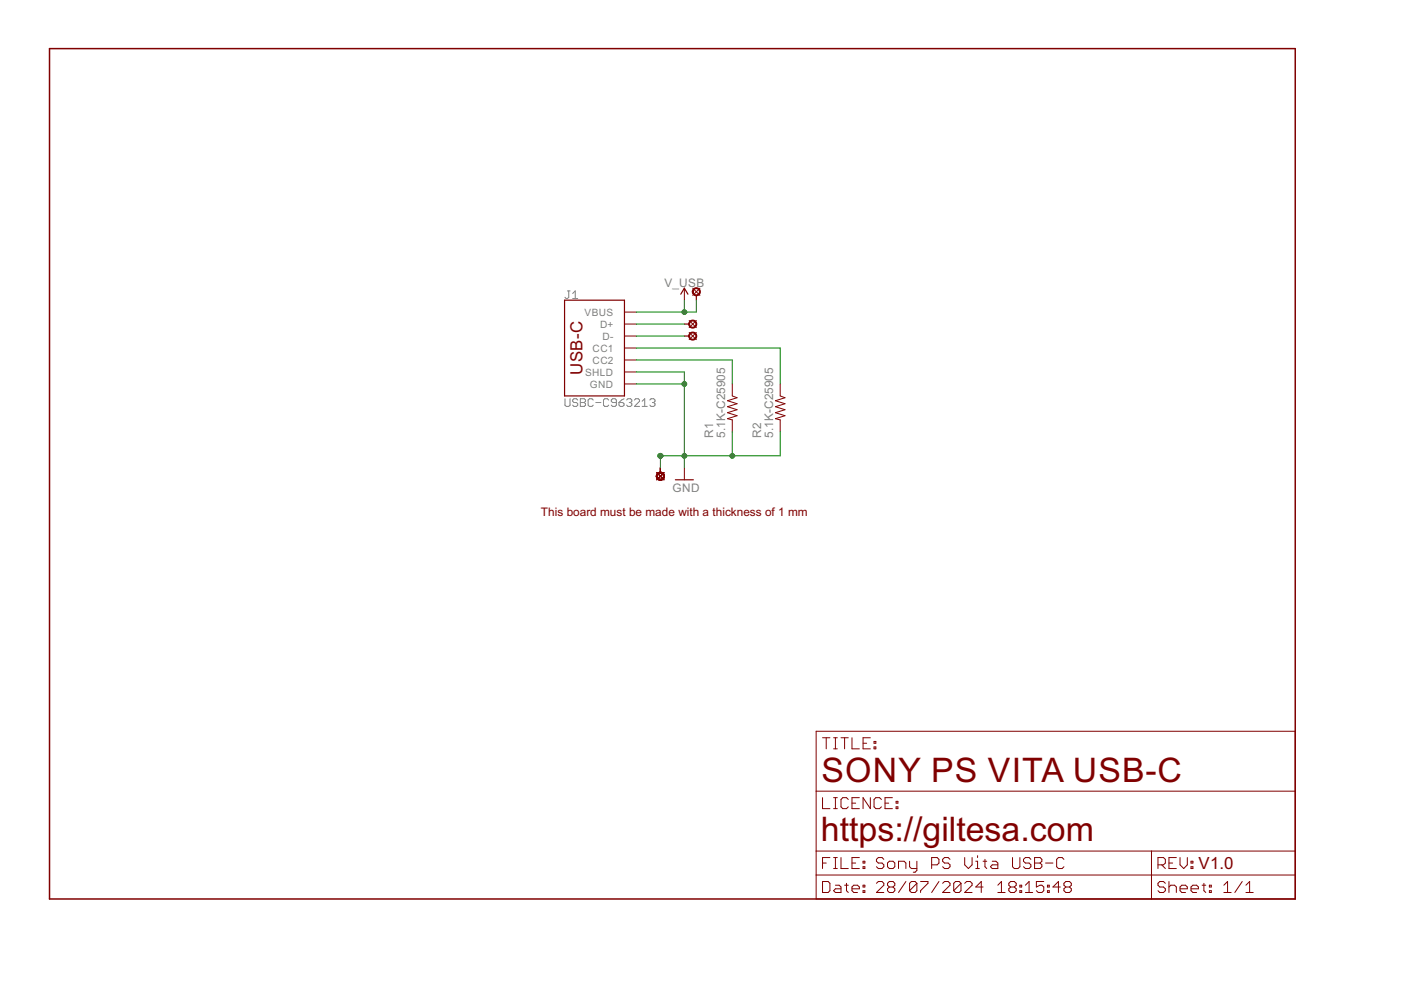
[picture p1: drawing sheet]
<svg xmlns="http://www.w3.org/2000/svg" width="297mm" height="210mm" viewBox="0 0 297 210" stroke-linecap="round" stroke-linejoin="round" font-family="sans-serif">
<g fill="none" stroke="#808080" stroke-width=".21">
<path d="M120.3 61.7h.6M120.6 61.7v1.3l-.3 .3h-.2l-.3-.3M121.4 63.3h1.1M121.4 62.2l.6-.5v1.6M119.8 84.5v1.4l.3 .3h.5l.3-.3v-1.4M122.5 84.8l-.3-.3h-.5l-.3 .3v.3l.3 .2h.5l.3 .3v.3l-.3 .3h-.5l-.3-.3M123 84.5h.9l.2 .3v.3l-.2 .2 .2 .3v.3l-.2 .3h-.9zM123 85.3h.9M125.8 84.8l-.3-.3h-.5l-.3 .3v1.1l.3 .3h.5l.3-.3M126.3 85.3h1.1M129.1 84.8l-.3-.3h-.6l-.2 .3v1.1l.2 .3h.6l.3-.3M130.7 85.3h-.8l-.3-.2v-.3l.3-.3h.5l.3 .3v1.1l-.3 .3h-.5l-.3-.3"/>
<path d="M131.2 85.3h.8l.3 .3v.3l-.3 .3h-.5l-.3-.3zM132.3 84.5l-1.1 .8M132.9 84.8l.2-.3h.6l.3 .3v.3l-.3 .2M133.4 85.3h.3M133.7 85.3l.3 .3v.3l-.3 .3h-.6l-.2-.3M134.5 84.8l.3-.3h.5l.3 .3v.3l-1.1 1.1h1.1M136.1 86.2h1.1M136.1 85.1l.6-.6v1.7M137.8 84.8l.2-.3h.6l.3 .3v.3l-.3 .2M138.3 85.3h.3M138.6 85.3l.3 .3v.3l-.3 .3h-.6l-.2-.3"/>
</g>
<path d="M10.5 10.3h264.1v180.3h-264.1z" fill="none" stroke="#800000" stroke-width=".32"/>
<g fill="none" stroke="#800000" stroke-width=".21">
<path d="M132.4 66.2h2.5M132.4 73.8h2.5M132.4 68.7h2.5M132.4 71.2h2.5M132.4 76.3h2.5M132.4 78.9h2.5M145.1 61.1v2.5M146.1 67.9l1.5 1.6M146.1 70.5l1.5 1.5M146.9 61.1l1.5 1.5M147.6 67.9l-1.5 1.6M147.6 70.5l-1.5 1.5"/>
<path d="M148.4 61.1l-1.5 1.5M132.4 81.4h2.5M145.1 99.2v2.5M155.3 81.4v2.5l1 .4-2.1 .7 2.1 .6-2.1 .6 2.1 .7-2.1 .6 2.1 .6-2.1 .7 1.1 .2v2.6M165.4 81.4v2.5l1 .4-2 .7 2 .6-2 .6 2 .7-2 .6 2 .6-2 .7 1 .2v2.6M139.3 100.2l1.5 1.5M140.8 100.2l-1.5 1.5M173 155h101.6v35.6h-101.6zM174.4 156.4h1.6M175.2 156.4v2.4M176.7 156.4h.8M176.7 158.8h.8"/>
<path d="M177.1 156.4v2.4M178.3 156.4h1.6M179.1 156.4v2.4M180.6 156.4v2.4h1.6M183 157.6h.7M184.5 156.4h-1.5v2.4h1.5M185.3 158.4h.4v.4h-.4zM185.3 157.2h.4v.4h-.4zM173 167.7h101.6M174.4 169.1v2.3h1.6M176.7 171.4h.8M176.7 169.1h.8"/>
<path d="M177.1 169.1v2.3M179.9 169.5l-.4-.4h-.8l-.4 .4v1.6l.4 .3h.8l.4-.3M180.6 170.3h.8M182.2 169.1h-1.6v2.3h1.6M184.5 169.1v2.3l-1.5-2.3v2.3M186.9 169.5l-.4-.4h-.8l-.4 .4v1.6l.4 .3h.8l.4-.3M187.6 170.3h.8M189.2 169.1h-1.6v2.3h1.6M190 171.1h.4v.3h-.4zM190 169.9h.4v.4h-.4zM173 180.4h101.6M173 185.5h101.6"/>
<path d="M174.4 186.9h1.2l.4 .4v1.5l-.4 .4h-1.2zM174.4 183h.8M176 181.8h-1.6v2.3M176.7 181.8h.8M176.7 184.1h.8M177.1 187.7h.8l.4 .4v1.1h-1.2l-.4-.4 .4-.4h1.2M177.1 181.8v2.3M178.3 181.8v2.3h1.6M179.1 187.7h.8M179.5 187.3v1.5l.4 .4M180.6 188.4h1.6v-.3l-.4-.4h-.8l-.4 .4v.7l.4 .4h.8M180.6 183h.8"/>
<path d="M182.2 181.8h-1.6v2.3h1.6M183 188.8h.4v.4h-.4zM183 187.7h.4v.4h-.4zM183 182.6h.4v.4h-.4zM183 183.8h.4v.3h-.4zM185.8 187.3l.4-.4h.8l.4 .4v.4l-1.6 1.5h1.6M187.4 182.2l-.4-.4h-.8l-.4 .4v.4l.4 .4h.8l.4 .4v.4l-.4 .3h-.8l-.4-.3M188.2 183l.4-.4h.7l.4 .4v.8l-.4 .3h-.7l-.4-.3zM188.6 188.1l-.4 .3v.4l.4 .4h.7l.4-.4v-.4l-.4-.3M188.6 188.1l-.4-.4v-.4l.4-.4h.7l.4 .4v.4l-.4 .4M188.6 188.1h.7M190.5 184.1v-1.5h1.2l.4 .4v1.1"/>
<path d="M192.1 186.9l-1.6 2.3M192.8 182.6v1.2l.4 .3h1.2M194.4 187.3v1.5l-.4 .4h-.8l-.4-.4M194.4 187.3l-.4-.4h-.8l-.4 .4v1.5M194.4 182.6v2l-.4 .3h-.4M194.4 187.3l-1.6 1.5M195.2 186.9h1.5v.4l-1.5 1.5v.4M197.5 183.4h1.2l.4-.4v-.8l-.4-.4h-1.2v2.3M199.1 186.9l-1.6 2.3M199.9 187.3l.4-.4h.7l.4 .4v.4l-1.5 1.5h1.5M201.4 182.2l-.4-.4h-.7l-.4 .4v.4l.4 .4h.7l.4 .4v.4l-.4 .3h-.7l-.4-.3M203.8 187.3v1.5l-.4 .4h-.8l-.4-.4"/>
<path d="M203.8 187.3l-.4-.4h-.8l-.4 .4v1.5M203.8 187.3l-1.6 1.5M204.5 187.3l.4-.4h.8l.4 .4v.4l-1.6 1.5h1.6M204.5 181.8v1.6l.8 .7 .8-.7v-1.6M206.9 184.1h.7M206.9 182.6h.4v1.5M207.3 181.4v.4M208.4 188.1h-1.5l1.1-1.2v2.3M208.4 182.6h.8M208.8 182.2v1.6l.4 .3M210.4 182.6h.8l.4 .4v1.1h-1.2l-.4-.3 .4-.4h1.2M211.6 189.2h1.5"/>
<path d="M211.6 187.7l.7-.8v2.3M214.3 188.1l-.4 .3v.4l.4 .4h.8l.4-.4v-.4l-.4-.3M214.3 188.1l-.4-.4v-.4l.4-.4h.8l.4 .4v.4l-.4 .4M214.3 188.1h.8M214.7 181.8v2l.4 .3h.7l.4-.3v-2M216.2 188.8h.4v.4h-.4zM216.2 187.7h.4v.4h-.4zM217.4 189.2h1.5M217.4 187.7l.8-.8v2.3M218.6 182.2l-.4-.4h-.8l-.4 .4v.4l.4 .4h.8l.4 .4v.4l-.4 .3h-.8l-.4-.3M219.4 181.8h1.1l.4 .4v.4l-.4 .4 .4 .4v.4l-.4 .3h-1.1zM219.4 183h1.1"/>
<path d="M221.3 186.9h-1.6v1.2l.8-.4h.4l.4 .4v.7l-.4 .4h-.8l-.4-.4M221.7 183h1.5M222.1 188.8h.4v.4h-.4zM222.1 187.7h.4v.4h-.4zM224.8 188.1h-1.6l1.2-1.2v2.3M225.6 182.2l-.4-.4h-.8l-.4 .4v1.6l.4 .3h.8l.4-.3M226 188.1l-.4 .3v.4l.4 .4h.8l.3-.4v-.4l-.3-.3M226 188.1l-.4-.4v-.4l.4-.4h.8l.3 .4v.4l-.3 .4M226 188.1h.8M244.1 180.4v10.2M245.5 183.4h1.2l.4-.4v-.8l-.4-.4h-1.2v2.3M246.3 183.4l.8 .7"/>
<path d="M247.1 187.3l-.4-.4h-.8l-.4 .4v.4l.4 .4h.8l.4 .3v.4l-.4 .4h-.8l-.4-.4M247.8 188.1l.4-.4h.8l.4 .4v1.1M247.8 186.9v2.3M247.8 183h.8M249.4 181.8h-1.6v2.3h1.6M250.2 188.4h1.5v-.3l-.3-.4h-.8l-.4 .4v.7l.4 .4h.8M250.2 181.8v1.6l.8 .7 .7-.7v-1.6M252.5 188.4h1.6v-.3l-.4-.4h-.8l-.4 .4v.7l.4 .4h.8M252.5 182.6h.4v.4h-.4zM252.5 183.8h.4v.3h-.4zM254.9 187.7h.8M255.2 187.3v1.5l.5 .4"/>
<path d="M256.4 188.8h.4v.4h-.4zM256.4 187.7h.4v.4h-.4zM259.5 189.2h1.5M259.5 187.7l.8-.8v2.3M263.4 186.9l-1.6 2.3M264.2 189.2h1.5M264.2 187.7l.7-.8v2.3"/>
</g>
<path d="M119.7 63.6h12.7v20.3h-12.7zM144.3 62.4l.8-1.3 .8 1.3M145.1 68.7h.9M145.1 71.2h.9M147.6 62.7v.9M140 99.2v1M143.2 101.7h3.8" fill="none" stroke="#800000" stroke-width=".25"/>
<g fill="#800000" stroke="#800000" stroke-width=".21">
<path d="M147 61.3a.86 .86 0 0 1 1.3 .1 .86 .86 0 0 1-.4 1.3 .86 .86 0 0 1-1.1-.8h.2a.67 .67 0 0 1 1-.6 .67 .67 0 0 1 .1 1.1 .67 .67 0 0 1-1.1-.3v-.2h-.2z" fill-rule="evenodd"/>
<path d="M146.2 68.2a.86 .86 0 0 1 1.4 0 .86 .86 0 0 1-.5 1.3 .86 .86 0 0 1-1.1-.8h.2a.67 .67 0 0 1 1-.5 .67 .67 0 0 1 .1 1.1 .67 .67 0 0 1-1.1-.4v-.2h-.2z" fill-rule="evenodd"/>
<path d="M146.2 70.7a.86 .86 0 0 1 1.4 .1 .86 .86 0 0 1-.5 1.3 .86 .86 0 0 1-1.1-.9h.2a.67 .67 0 0 1 1-.5 .67 .67 0 0 1 .1 1.1 .67 .67 0 0 1-1.1-.3v-.3h-.2z" fill-rule="evenodd"/>
<path d="M139.3 100.4a.86 .86 0 0 1 1.4 .1 .86 .86 0 0 1-.4 1.3 .86 .86 0 0 1-1.2-.8h.3a.66 .66 0 0 1 .9-.6 .66 .66 0 0 1 .1 1.1 .66 .66 0 0 1-1-.3v-.2h-.3z" fill-rule="evenodd"/>
<path d="M139.3 100.4a.86 .86 0 0 1 1.4 .1 .86 .86 0 0 1-.4 1.3 .86 .86 0 0 1-1.2-.8h.3a.66 .66 0 0 1 .9-.6 .66 .66 0 0 1 .1 1.1 .66 .66 0 0 1-1-.3v-.2h-.3z" fill-rule="evenodd"/>
<path d="M139.3 100.4a.86 .86 0 0 1 1.4 .1 .86 .86 0 0 1-.4 1.3 .86 .86 0 0 1-1.2-.8h.3a.66 .66 0 0 1 .9-.6 .66 .66 0 0 1 .1 1.1 .66 .66 0 0 1-1-.3v-.2h-.3z" fill-rule="evenodd"/>
<path d="M139.3 100.4a.86 .86 0 0 1 1.4 .1 .86 .86 0 0 1-.4 1.3 .86 .86 0 0 1-1.2-.8h.3a.66 .66 0 0 1 .9-.6 .66 .66 0 0 1 .1 1.1 .66 .66 0 0 1-1-.3v-.2h-.3z" fill-rule="evenodd"/>
</g>
<path d="M134.9 78.9h10.2v20.3M134.9 73.8h30.5v7.6M134.9 76.3h20.4v5.1M134.9 68.7h10.2M134.9 71.2h10.2M145.1 63.6v2.6M147.6 63.6v2.6h-12.7M134.9 81.4h10.2M155.3 91.6v5M165.4 91.6v5h-25.4v2.6" fill="none" stroke="#008000" stroke-width=".21"/>
<g fill="#008000" stroke="#008000" stroke-width=".21">
<circle cx="145.1" cy="96.6" r=".51"/>
<circle cx="155.3" cy="96.6" r=".51"/>
<circle cx="145.1" cy="81.4" r=".51"/>
<circle cx="140" cy="96.6" r=".51"/>
<circle cx="145.1" cy="66.2" r=".51"/>
</g>
<g font-size="8" fill="#800000">
<text x="174.2" y="165.7">SONY PS VITA USB-C</text>
<text x="174" y="178.4">https://giltesa.com</text>
</g>
<g font-size="4" fill="#800000">
<text x="123.5" y="79.6" transform="rotate(-90 123.5 79.6)">USB-C</text>
<text x="254.1" y="184.3">V1.0</text>
</g>
<g font-size="2.8" fill="#808080">
<text x="140.9" y="60.8">V_USB</text>
<text x="151.2" y="92.8" transform="rotate(-90 151.2 92.8)">R1</text>
<text x="153.8" y="92.8" transform="rotate(-90 153.8 92.8)">5.1K-C25905</text>
<text x="161.4" y="92.8" transform="rotate(-90 161.4 92.8)">R2</text>
<text x="163.9" y="92.8" transform="rotate(-90 163.9 92.8)">5.1K-C25905</text>
<text x="142.6" y="104.3">GND</text>
</g>
<text font-size="2.8" fill="#800000" x="114.7" y="109.3">This board must be made with a thickness of 1 mm</text>
<g font-size="2.4" fill="#808080">
<text x="124" y="66.9">VBUS</text>
<text x="127.2" y="69.5">D+</text>
<text x="125.7" y="74.6">CC1</text>
<text x="125.7" y="77.1">CC2</text>
<text x="127.7" y="72">D-</text>
<text x="124.1" y="79.6">SHLD</text>
<text x="125.1" y="82.2">GND</text>
</g>
</svg>
